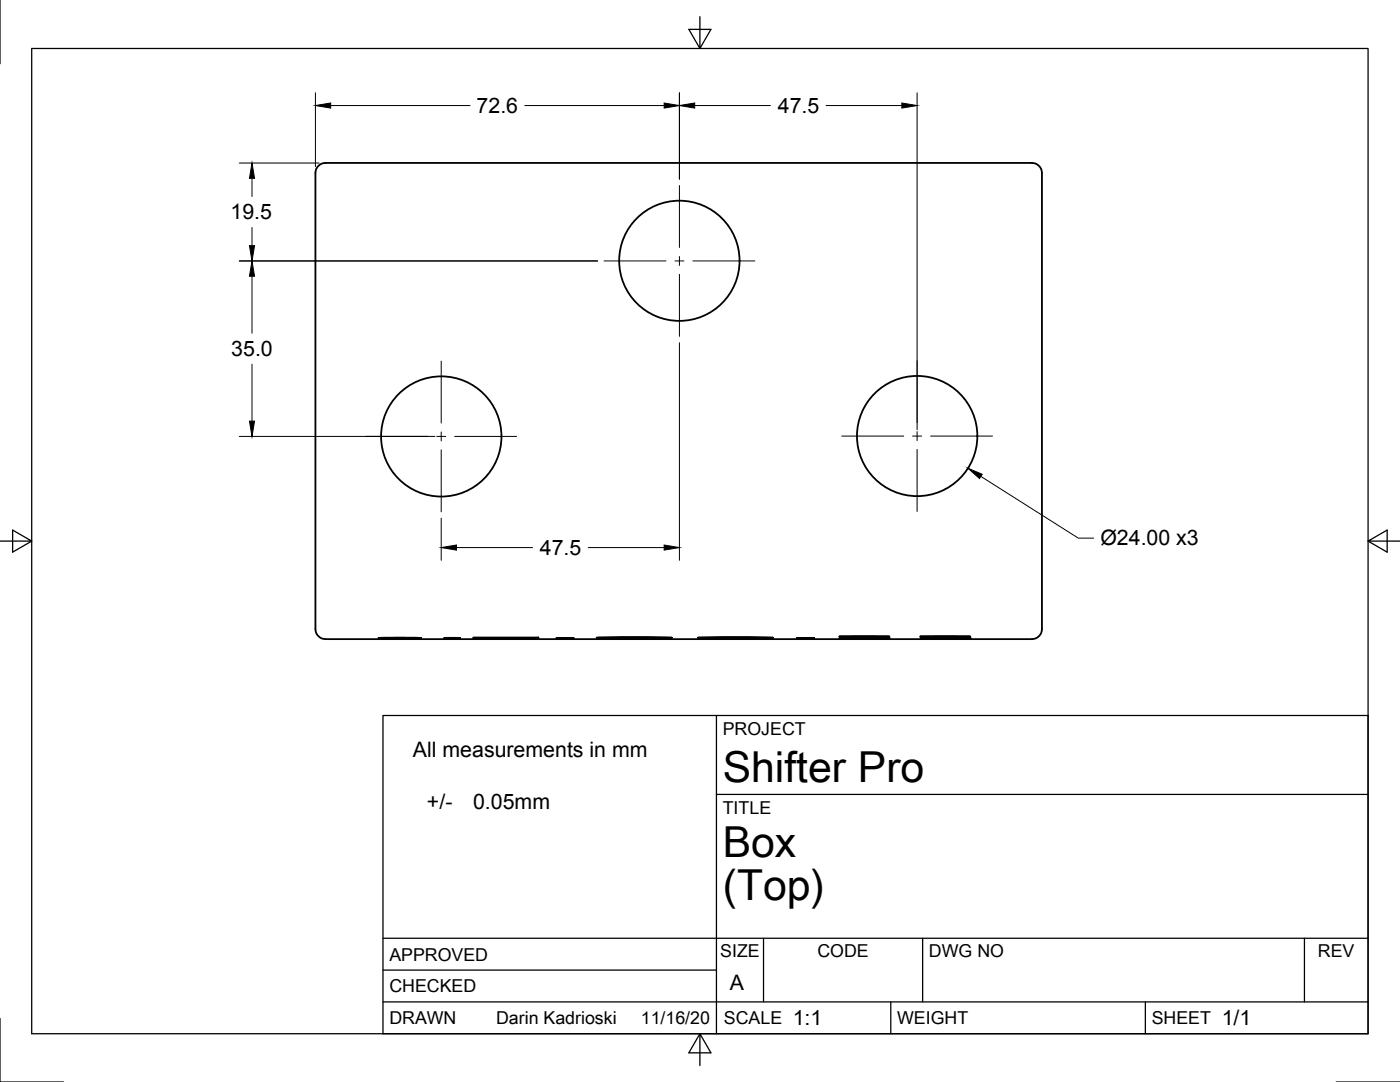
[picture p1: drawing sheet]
<svg xmlns="http://www.w3.org/2000/svg" width="279mm" height="216mm" viewBox="0 0 279 216" stroke-linecap="round" stroke-linejoin="round" font-family="sans-serif">
<!-- layer: Visible -->
<g fill="none" stroke="#000" stroke-width=".36">
<path d="M63.5 33.1a1.87 1.87 0 0 1 1.5-.6h140.9a2.02 2.02 0 0 1 2 2v91a2.02 2.02 0 0 1-2 2h-140.9a2.02 2.02 0 0 1-2.1-2v-91a1.87 1.87 0 0 1 .6-1.4zM75.5 127.3h8.5zM88.6 127.3h3.2zM94.4 127.2h13v.2h-13zM111 127.3h3.5zM119.1 127.2l7.5-.1 7.5 .1-7.5 .2zM139.3 127.2l7.5-.1 7.5 .1-7.5 .2zM159 127.3h3.5zM167.5 127h10zM167.5 127.3h10zM183.6 127h10zM183.7 127.3h10z"/>
<circle cx="135.6" cy="52" r="12"/>
<circle cx="88.1" cy="87.1" r="12"/>
<circle cx="183" cy="87" r="12"/>
</g>
<!-- layer: Border -->
<path d="M0 0v12.7M6.3 9.7h266.7v196.6h-266.7zM139.7 3.3v6.4l2.2-3.8h-4.4l2.2 3.8M0 108h6.3l-3.8-2.2v4.4l3.8-2.2M273 108l3.8 2.2v-4.4l-3.8 2.2h6.4M0 203.2v12.7h12.7M139.7 206.3l-2.2 3.8h4.4l-2.2-3.8v6.3M266.7 215.9h12.7" fill="none" stroke="#000" stroke-width=".25"/>
<!-- layer: Titleblock -->
<path d="M76.4 142.8h196.6v63.5h-196.6zM143 158.5h130M143 142.8v63.5M76.4 199.9h196.6M76.4 193.6h66.6M76.4 187.2h196.6M152.4 187.2v12.7M177.8 199.9v6.4M184.1 187.2v12.7M228.6 199.9v6.4M260.3 187.2v12.7" fill="none" stroke="#000" stroke-width=".25"/>
<!-- layer: Center Lines -->
<g fill="none" stroke="#000" stroke-width=".2">
<path d="M135.6 37v12.4M120.5 52.1h12.4M134.7 52.1h1.8M135.6 51.2v1.8M135.6 54.7v12.4M138.3 52.1h12.3M88.1 72.1v12.3M183 72v12.3M73 87.1h12.4M87.2 87.1h1.8M88.1 86.2v1.8M88.1 89.8v12.3"/>
<path d="M90.7 87.1h12.4M168 87h12.4M182.1 87h1.8M183 86.1v1.8M183 89.7v12.4M185.7 87h12.4"/>
</g>
<!-- layer: Dimensions -->
<g fill="none" stroke="#000" stroke-width=".2">
<path d="M62.9 18.5v14.8M135.6 18.5v17.3M183 18.5v67.2M47.8 32.5h15.9M50.3 35.6v3.6M66 21.1h27.8M104.7 21.1h27.8M138.6 21.1h15.2M164.9 21.1h15.1M47.8 52.1h71.5M50.3 45.4v3.6M50.3 55.1v11.4"/>
<path d="M50.3 72.7v11.3M135.6 68.4v43.4M47.8 87.1h39M195.7 95.1l19.5 12.3h3M88.1 103.4v8.4M91.1 109.3h15.2M117.4 109.3h15.1"/>
</g>
<path d="M50.3 32.5l.5 3.1h-1zM62.9 21.1l3.1-.5v1zM132.5 20.6l3.1 .5-3.1 .5zM135.6 21.1l3-.5v1zM180 20.6l3 .5-3 .5zM49.8 49h1l-.5 3.1zM50.3 52.1l.5 3h-1zM49.8 84h1l-.5 3.1zM193.2 93.4l2.8 1.2-.5 .9zM88.1 109.3l3-.5v1zM132.5 108.8l3.1 .5-3.1 .5z" fill="#000" stroke="#000" stroke-width=".2"/>
<g font-size="8.5">
<text x="144.3" y="156">Shifter Pro</text>
<text x="144.3" y="171">Box</text>
<text x="144.3" y="179.6">(Top)</text>
</g>
<g font-size="4.3">
<text x="95.1" y="22.6">72.6</text>
<text x="155.2" y="22.6">47.5</text>
<text x="46" y="43.8">19.5</text>
<text x="46.2" y="71.1">35.0</text>
<text x="107.7" y="110.7">47.5</text>
<text x="219.6" y="108.8">Ø24.00 x3</text>
<text x="82.4" y="151.1">All measurements in mm</text>
<text x="85.2" y="161.3">+/-</text>
<text x="94.4" y="161.3">0.05mm</text>
<text x="145.7" y="197.5">A</text>
<text x="158.2" y="204.6">1:1</text>
<text x="243.8" y="204.6">1/1</text>
</g>
<g font-size="3.5">
<text x="144.3" y="146.6">PROJECT</text>
<text x="144.3" y="162.3">TITLE</text>
<text x="77.7" y="191.7">APPROVED</text>
<text x="143.7" y="191">SIZE</text>
<text x="163.1" y="191">CODE</text>
<text x="185.4" y="191">DWG NO</text>
<text x="263" y="191">REV</text>
<text x="77.7" y="198">CHECKED</text>
<text x="77.7" y="204.4">DRAWN</text>
<text x="99" y="204.4">Darin Kadrioski</text>
<text x="127.9" y="204.4">11/16/20</text>
<text x="144.5" y="204.4">SCALE</text>
<text x="179" y="204.4">WEIGHT</text>
<text x="229.8" y="204.4">SHEET</text>
</g>
</svg>
